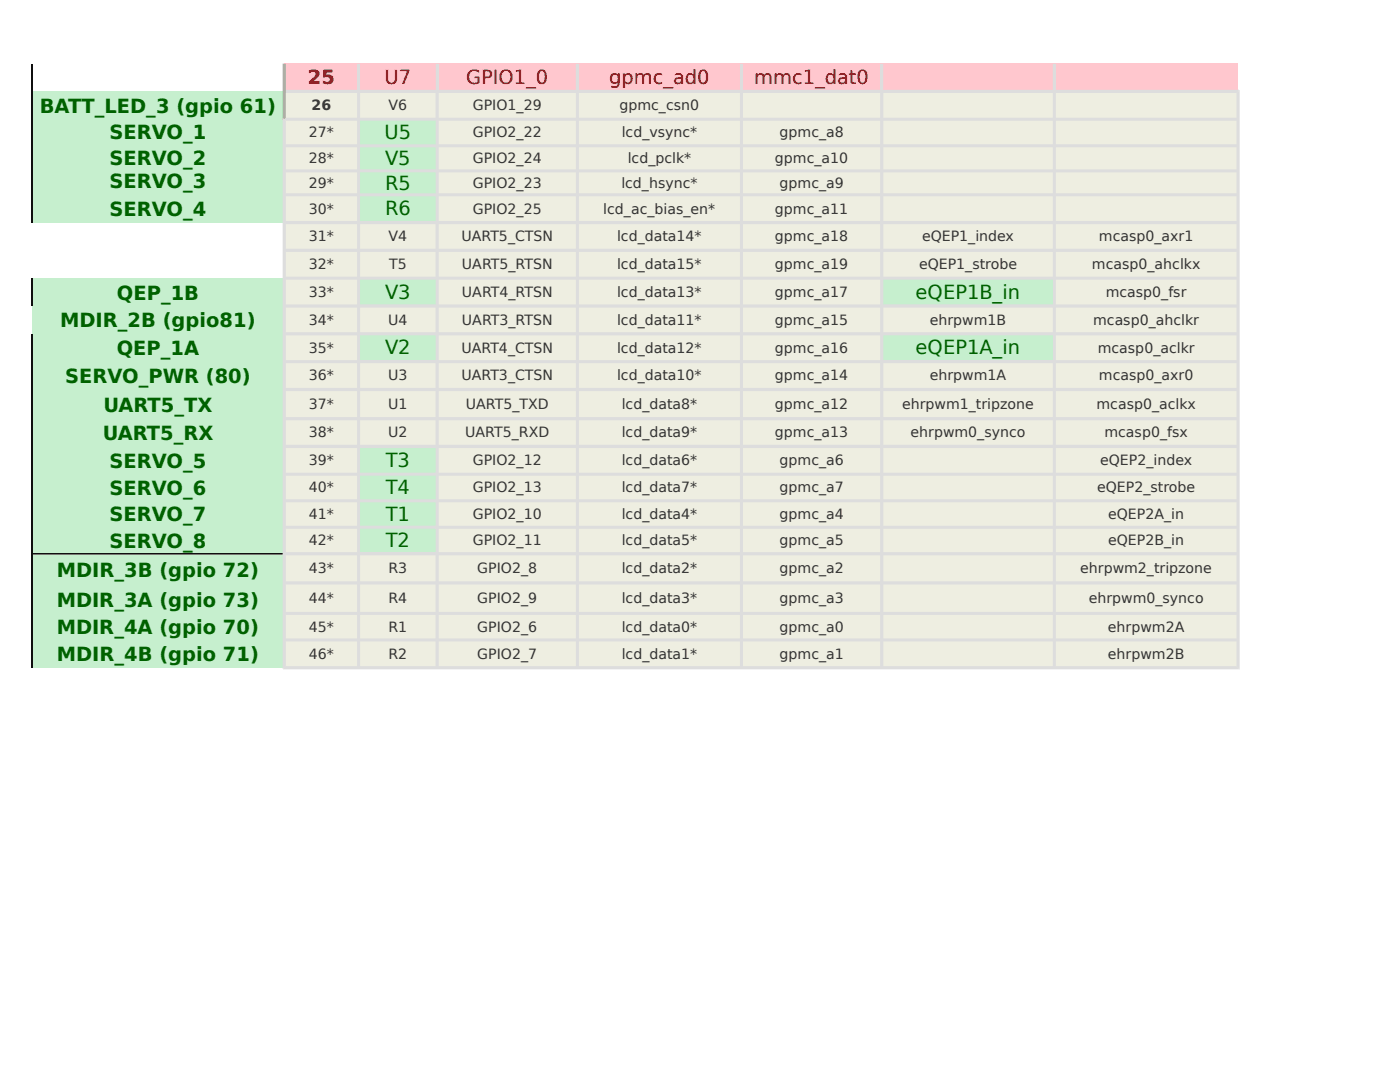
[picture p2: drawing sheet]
<svg xmlns="http://www.w3.org/2000/svg" width="279mm" height="216mm" viewBox="0 0 279 216" stroke-linecap="round" stroke-linejoin="round" font-family="sans-serif">
<path d="M56.7 12.6h190.4v5.6h-190.4z" fill-rule="evenodd" fill="#ffc7ce"/>
<path d="M6.3 18.2h50.4v5.6h-50.4z" fill-rule="evenodd" fill="#c6efce"/>
<path d="M56.7 18.2h190.4v5.6h-190.4z" fill-rule="evenodd" fill="#eeeee1"/>
<path d="M6.3 23.7h50.4v20.7h-50.4z" fill-rule="evenodd" fill="#c6efce"/>
<path d="M56.7 23.7h14.8v20.7h-14.8z" fill-rule="evenodd" fill="#eeeee1"/>
<path d="M71.5 23.7h15.7v20.7h-15.7z" fill-rule="evenodd" fill="#c6efce"/>
<g fill="#eeeee1">
<path d="M87.2 23.7h159.9v20.7h-159.9z" fill-rule="evenodd"/>
<path d="M56.7 44.4h190.4v11.1h-190.4z" fill-rule="evenodd"/>
</g>
<path d="M6.3 55.5h50.4v5.5h-50.4z" fill-rule="evenodd" fill="#c6efce"/>
<path d="M56.7 55.5h14.8v5.5h-14.8z" fill-rule="evenodd" fill="#eeeee1"/>
<path d="M71.5 55.5h15.7v5.5h-15.7z" fill-rule="evenodd" fill="#c6efce"/>
<path d="M87.2 55.5h88.7v5.5h-88.7z" fill-rule="evenodd" fill="#eeeee1"/>
<path d="M175.9 55.5h34.5v5.5h-34.5z" fill-rule="evenodd" fill="#c6efce"/>
<path d="M210.4 55.5h36.7v5.5h-36.7z" fill-rule="evenodd" fill="#eeeee1"/>
<path d="M6.3 61h50.4v5.6h-50.4z" fill-rule="evenodd" fill="#c6efce"/>
<path d="M56.7 61h190.4v5.6h-190.4z" fill-rule="evenodd" fill="#eeeee1"/>
<path d="M6.3 66.6h50.4v5.5h-50.4z" fill-rule="evenodd" fill="#c6efce"/>
<path d="M56.7 66.6h14.8v5.5h-14.8z" fill-rule="evenodd" fill="#eeeee1"/>
<path d="M71.5 66.6h15.7v5.5h-15.7z" fill-rule="evenodd" fill="#c6efce"/>
<path d="M87.2 66.6h88.7v5.5h-88.7z" fill-rule="evenodd" fill="#eeeee1"/>
<path d="M175.9 66.6h34.5v5.5h-34.5z" fill-rule="evenodd" fill="#c6efce"/>
<path d="M210.4 66.6h36.7v5.5h-36.7z" fill-rule="evenodd" fill="#eeeee1"/>
<path d="M6.3 72.1h50.4v17h-50.4z" fill-rule="evenodd" fill="#c6efce"/>
<path d="M56.7 72.1h190.4v17h-190.4z" fill-rule="evenodd" fill="#eeeee1"/>
<path d="M6.3 89.1h50.4v21.4h-50.4z" fill-rule="evenodd" fill="#c6efce"/>
<path d="M56.7 89.1h14.8v21.4h-14.8z" fill-rule="evenodd" fill="#eeeee1"/>
<path d="M71.5 89.1h15.7v21.4h-15.7z" fill-rule="evenodd" fill="#c6efce"/>
<path d="M87.2 89.1h159.9v21.4h-159.9z" fill-rule="evenodd" fill="#eeeee1"/>
<path d="M6.3 110.5h50.4v22.7h-50.4z" fill-rule="evenodd" fill="#c6efce"/>
<path d="M56.7 110.5h190.4v22.7h-190.4z" fill-rule="evenodd" fill="#eeeee1"/>
<g fill="#ddd">
<path d="M57 17.9h190.4l-.6 .7h-189.8l-.3-.4z" fill-rule="evenodd"/>
<path d="M56.7 23.8l.3-.3h189.8l.3 .3-.3 .3h-189.8z" fill-rule="evenodd"/>
<path d="M56.7 29.1l.3-.3h189.8l.3 .3-.3 .3h-189.8z" fill-rule="evenodd"/>
<path d="M57 33.8h189.8l.3 .3-.3 .3h-189.8l-.3-.3z" fill-rule="evenodd"/>
<path d="M57 38.6h189.8l.3 .3-.3 .3h-189.8l-.3-.3z" fill-rule="evenodd"/>
<path d="M56.7 44.4l.3-.3h189.8l.3 .3-.3 .3h-189.8z" fill-rule="evenodd"/>
<path d="M56.7 50l.3-.4h189.8l.3 .4-.3 .3h-189.8z" fill-rule="evenodd"/>
<path d="M56.7 55.5l.3-.3h189.8l.3 .3-.3 .3h-189.8z" fill-rule="evenodd"/>
<path d="M57 60.7h189.8l.3 .4-.3 .3h-189.8l-.3-.3z" fill-rule="evenodd"/>
<path d="M57 66.3h189.8l.3 .3-.3 .3h-189.8l-.3-.3z" fill-rule="evenodd"/>
<path d="M56.7 72.1l.3-.2h189.8l.3 .2-.3 .4h-189.8z" fill-rule="evenodd"/>
<path d="M56.7 77.7l.3-.3h189.8l.3 .3-.3 .3h-189.8z" fill-rule="evenodd"/>
<path d="M56.7 83.5l.3-.3h189.8l.3 .3-.3 .4h-189.8z" fill-rule="evenodd"/>
<path d="M56.7 89.1l.3-.3h189.8l.3 .3-.3 .3h-189.8z" fill-rule="evenodd"/>
<path d="M56.7 94.6l.3-.3h189.8l.3 .3-.3 .3h-189.8z" fill-rule="evenodd"/>
<path d="M56.7 99.9l.3-.3h189.8l.3 .3-.3 .3h-189.8z" fill-rule="evenodd"/>
<path d="M56.7 105.2l.3-.3h189.8l.3 .3-.3 .3h-189.8z" fill-rule="evenodd"/>
</g>
<path d="M6.5 110.3h49.9l.3 .2-.3 .1h-49.9l-.2-.1z" fill-rule="evenodd" fill="#000"/>
<g fill="#ddd">
<path d="M57 110.2h189.8l.3 .3-.3 .3h-189.8l-.3-.3z" fill-rule="evenodd"/>
<path d="M57 116h189.8l.3 .3-.3 .3h-189.8l-.3-.3z" fill-rule="evenodd"/>
<path d="M56.7 122.4l.3-.3h189.8l.3 .3-.3 .3h-189.8z" fill-rule="evenodd"/>
<path d="M56.7 127.7l.3-.3h189.8l.3 .3-.3 .3h-189.8z" fill-rule="evenodd"/>
<path d="M56.4 133.6l.6-.7h189.8l.6 .7z" fill-rule="evenodd"/>
</g>
<path d="M6.3 12.7v31.7M6.3 55.5v5.6M6.3 66.6v66.6" fill="none" stroke="#000" stroke-width=".28"/>
<path d="M56.4 12.7h.6v10.8l-.6 .6z" fill-rule="evenodd" fill="#aaa"/>
<g fill="#ddd">
<path d="M56.4 23.5l.6 .6v108.8l-.6 .7z" fill-rule="evenodd"/>
<path d="M71.3 12.7h.6v120.2l-.4 .3-.2-.3z" fill-rule="evenodd"/>
<path d="M86.9 12.7h.7v120.2l-.4 .3-.3-.3z" fill-rule="evenodd"/>
<path d="M114.9 12.7h.6v120.2l-.3 .3-.3-.3z" fill-rule="evenodd"/>
<path d="M147.7 12.7h.6v120.2l-.3 .3-.3-.3z" fill-rule="evenodd"/>
<path d="M175.6 12.7h.7v120.2l-.3 .3-.4-.3z" fill-rule="evenodd"/>
<path d="M210.1 12.7h.6v120.2l-.3 .3-.3-.3z" fill-rule="evenodd"/>
<path d="M246.8 18.6l.6-.7v115.7l-.6-.7z" fill-rule="evenodd"/>
</g>
<g font-size="3.9" fill="#9c0006">
<text x="61.4" y="16.8">25</text>
<text x="76.7" y="16.8">U7</text>
<text x="93" y="16.8">GPIO1_0</text>
<text x="121.6" y="16.8">gpmc_ad0</text>
<text x="150.5" y="16.8">mmc1_dat0</text>
</g>
<g font-size="3.9" fill="#006100">
<text x="7.9" y="22.5">BATT_LED_3 (gpio 61)</text>
<text x="21.9" y="27.8">SERVO_1</text>
<text x="76.7" y="27.8">U5</text>
<text x="21.9" y="32.8">SERVO_2</text>
<text x="76.8" y="32.9">V5</text>
<text x="21.9" y="37.6">SERVO_3</text>
<text x="76.8" y="37.8">R5</text>
<text x="21.9" y="43.1">SERVO_4</text>
<text x="76.8" y="43">R6</text>
<text x="23.3" y="59.8">QEP_1B</text>
<text x="76.8" y="59.6">V3</text>
<text x="182.7" y="59.6">eQEP1B_in</text>
<text x="12" y="65.3">MDIR_2B (gpio81)</text>
<text x="23.3" y="70.9">QEP_1A</text>
<text x="76.8" y="70.7">V2</text>
<text x="182.7" y="70.7">eQEP1A_in</text>
<text x="13" y="76.4">SERVO_PWR (80)</text>
<text x="20.6" y="82.3">UART5_TX</text>
<text x="20.5" y="87.8">UART5_RX</text>
<text x="21.9" y="93.4">SERVO_5</text>
<text x="77" y="93.2">T3</text>
<text x="21.9" y="98.7">SERVO_6</text>
<text x="77" y="98.6">T4</text>
<text x="21.9" y="104">SERVO_7</text>
<text x="77" y="103.9">T1</text>
<text x="21.9" y="109.3">SERVO_8</text>
<text x="77" y="109.2">T2</text>
<text x="11.4" y="115.1">MDIR_3B (gpio 72)</text>
<text x="11.3" y="121.1">MDIR_3A (gpio 73)</text>
<text x="11.3" y="126.4">MDIR_4A (gpio 70)</text>
<text x="11.4" y="132">MDIR_4B (gpio 71)</text>
</g>
<g font-size="2.8" fill="#333">
<text x="62.2" y="22">26</text>
<text x="77.5" y="22">V6</text>
<text x="94.4" y="22">GPIO1_29</text>
<text x="123.6" y="22">gpmc_csn0</text>
<text x="61.6" y="27.4">27*</text>
<text x="94.4" y="27.4">GPIO2_22</text>
<text x="124.1" y="27.4">lcd_vsync*</text>
<text x="155.6" y="27.4">gpmc_a8</text>
<text x="61.6" y="32.6">28*</text>
<text x="94.4" y="32.6">GPIO2_24</text>
<text x="125.3" y="32.6">lcd_pclk*</text>
<text x="154.7" y="32.6">gpmc_a10</text>
<text x="61.6" y="37.5">29*</text>
<text x="94.4" y="37.5">GPIO2_23</text>
<text x="124" y="37.5">lcd_hsync*</text>
<text x="155.6" y="37.5">gpmc_a9</text>
<text x="61.6" y="42.6">30*</text>
<text x="94.4" y="42.6">GPIO2_25</text>
<text x="120.4" y="42.6">lcd_ac_bias_en*</text>
<text x="154.7" y="42.6">gpmc_a11</text>
<text x="61.6" y="48.2">31*</text>
<text x="61.6" y="53.7">32*</text>
<text x="77.5" y="48.2">V4</text>
<text x="77.6" y="53.7">T5</text>
<text x="92.1" y="48.2">UART5_CTSN</text>
<text x="92.2" y="53.7">UART5_RTSN</text>
<text x="123.2" y="48.2">lcd_data14*</text>
<text x="123.2" y="53.7">lcd_data15*</text>
<text x="154.7" y="48.2">gpmc_a18</text>
<text x="154.7" y="53.7">gpmc_a19</text>
<text x="183.4" y="53.7">eQEP1_strobe</text>
<text x="184" y="48.2">eQEP1_index</text>
<text x="217.9" y="53.7">mcasp0_ahclkx</text>
<text x="219.3" y="48.2">mcasp0_axr1</text>
<text x="61.6" y="59.3">33*</text>
<text x="92.2" y="59.3">UART4_RTSN</text>
<text x="123.2" y="59.3">lcd_data13*</text>
<text x="154.7" y="59.3">gpmc_a17</text>
<text x="220.7" y="59.3">mcasp0_fsr</text>
<text x="61.6" y="64.8">34*</text>
<text x="77.5" y="64.8">U4</text>
<text x="92.2" y="64.8">UART3_RTSN</text>
<text x="123.2" y="64.8">lcd_data11*</text>
<text x="154.7" y="64.8">gpmc_a15</text>
<text x="185.6" y="64.8">ehrpwm1B</text>
<text x="218.2" y="64.8">mcasp0_ahclkr</text>
<text x="61.6" y="70.3">35*</text>
<text x="92.1" y="70.3">UART4_CTSN</text>
<text x="123.2" y="70.3">lcd_data12*</text>
<text x="154.7" y="70.3">gpmc_a16</text>
<text x="219.1" y="70.3">mcasp0_aclkr</text>
<text x="61.6" y="75.9">36*</text>
<text x="77.5" y="75.9">U3</text>
<text x="92.1" y="75.9">UART3_CTSN</text>
<text x="123.2" y="75.9">lcd_data10*</text>
<text x="154.7" y="75.9">gpmc_a14</text>
<text x="185.6" y="75.9">ehrpwm1A</text>
<text x="219.3" y="75.9">mcasp0_axr0</text>
<text x="61.6" y="81.6">37*</text>
<text x="77.5" y="81.6">U1</text>
<text x="93" y="81.6">UART5_TXD</text>
<text x="124.1" y="81.6">lcd_data8*</text>
<text x="154.7" y="81.6">gpmc_a12</text>
<text x="180" y="81.6">ehrpwm1_tripzone</text>
<text x="218.8" y="81.6">mcasp0_aclkx</text>
<text x="61.6" y="87.3">38*</text>
<text x="77.5" y="87.3">U2</text>
<text x="92.8" y="87.3">UART5_RXD</text>
<text x="124.1" y="87.3">lcd_data9*</text>
<text x="154.7" y="87.3">gpmc_a13</text>
<text x="181.7" y="87.3">ehrpwm0_synco</text>
<text x="220.4" y="87.3">mcasp0_fsx</text>
<text x="61.6" y="92.8">39*</text>
<text x="94.4" y="92.8">GPIO2_12</text>
<text x="124.1" y="92.8">lcd_data6*</text>
<text x="155.6" y="92.8">gpmc_a6</text>
<text x="219.6" y="92.8">eQEP2_index</text>
<text x="61.6" y="98.2">40*</text>
<text x="94.4" y="98.2">GPIO2_13</text>
<text x="124.1" y="98.2">lcd_data7*</text>
<text x="155.6" y="98.2">gpmc_a7</text>
<text x="219" y="98.2">eQEP2_strobe</text>
<text x="61.6" y="103.5">41*</text>
<text x="94.4" y="103.5">GPIO2_10</text>
<text x="124.1" y="103.5">lcd_data4*</text>
<text x="155.6" y="103.5">gpmc_a4</text>
<text x="221.2" y="103.5">eQEP2A_in</text>
<text x="61.6" y="108.8">42*</text>
<text x="94.4" y="108.8">GPIO2_11</text>
<text x="124.1" y="108.8">lcd_data5*</text>
<text x="155.6" y="108.8">gpmc_a5</text>
<text x="221.2" y="108.8">eQEP2B_in</text>
<text x="61.6" y="114.4">43*</text>
<text x="77.5" y="114.4">R3</text>
<text x="95.2" y="114.4">GPIO2_8</text>
<text x="124.1" y="114.4">lcd_data2*</text>
<text x="155.6" y="114.4">gpmc_a2</text>
<text x="215.6" y="114.4">ehrpwm2_tripzone</text>
<text x="61.6" y="120.3">44*</text>
<text x="77.5" y="120.3">R4</text>
<text x="95.2" y="120.3">GPIO2_9</text>
<text x="124.1" y="120.3">lcd_data3*</text>
<text x="155.6" y="120.3">gpmc_a3</text>
<text x="217.3" y="120.3">ehrpwm0_synco</text>
<text x="61.6" y="126">45*</text>
<text x="61.6" y="131.4">46*</text>
<text x="77.5" y="126">R1</text>
<text x="77.5" y="131.4">R2</text>
<text x="95.2" y="126">GPIO2_6</text>
<text x="95.2" y="131.4">GPIO2_7</text>
<text x="124.1" y="126">lcd_data0*</text>
<text x="124.1" y="131.4">lcd_data1*</text>
<text x="155.6" y="126">gpmc_a0</text>
<text x="155.6" y="131.4">gpmc_a1</text>
<text x="221.1" y="126">ehrpwm2A</text>
<text x="221.1" y="131.4">ehrpwm2B</text>
</g>
</svg>
